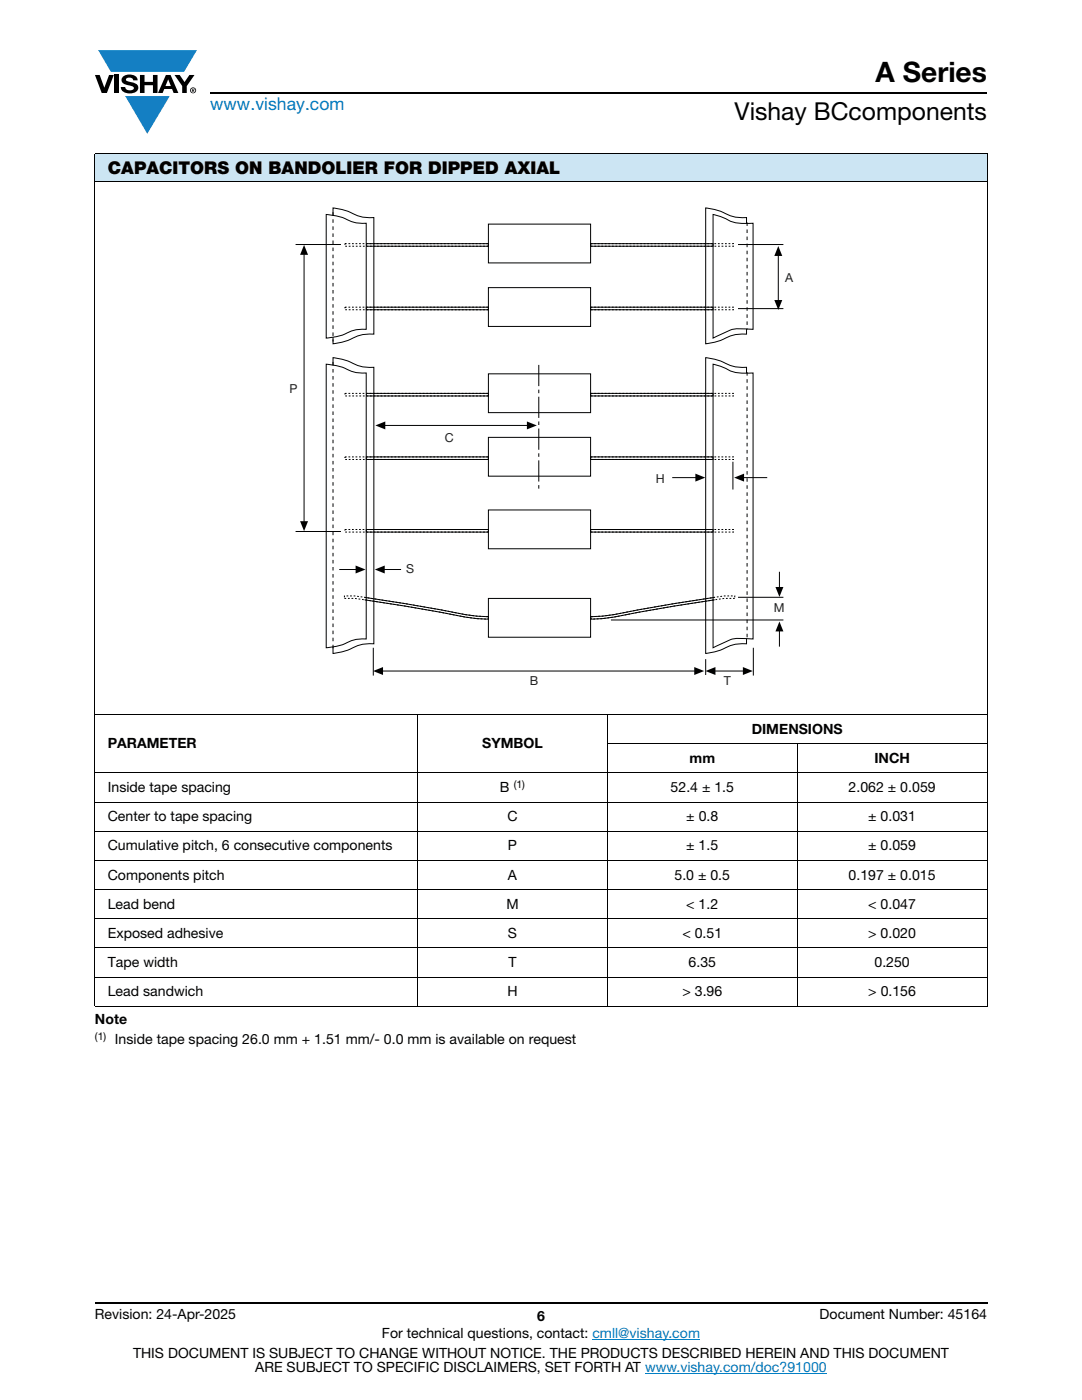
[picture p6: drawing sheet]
<svg xmlns="http://www.w3.org/2000/svg" width="216mm" height="279mm" viewBox="0 0 216 279" stroke-linecap="round" stroke-linejoin="round" font-family="sans-serif">
<g fill="#147fc3">
<path d="M19.6 10h19.7l-2.6 4.3h-1.1h-13.5z"/>
<path d="M25 19.2h8.9l-4.5 7.5z"/>
</g>
<g fill="#000">
<path d="M18.9 15h1l.9 2.5 1-2.5h.9l-1.4 3.6h-1zM22.9 15h.9v3.6h-.9zM24.6 15.3a2.1 2.1 0 0 1 2.8 .3l.1 .4h-.9a.79 .79 0 0 0-.7-.5 .79 .79 0 0 0-.8 .4l.3 .3 1 .2a1.08 1.08 0 0 1 1.2 1 1.08 1.08 0 0 1-1.1 1.2 1.73 1.73 0 0 1-2.4-1.2h.9a.96 .96 0 0 0 .8 .6 .96 .96 0 0 0 .9-.4 1.31 1.31 0 0 0-1.2-.6 1.03 1.03 0 0 1-1.1-.6 1.03 1.03 0 0 1 .2-1.1zM27.9 15h.9v1.3h1.7v-1.3h.9v3.6h-.9v-1.6h-1.7v1.6h-.9zM34.8 15h1.1l.9 1.4 1-1.4h1l-1.5 2.2v1.4h-.9v-1.4z"/>
<path d="M33.6 15.9l.5 1.3h-1.1zM33.1 15l-1.6 3.6h1l.3-.8h1.5l.3 .8h1l-1.6-3.6z"/>
<path d="M38.4 17.8h.2v.2h-.2zM38.3 17.7v.7h.1v-.3l.4 .3-.2-.3 .2-.2-.1-.2z"/>
<path d="M38.1 18a.46 .46 0 0 1 .9 0 .46 .46 0 0 1-.9 0zM37.9 18a.6 .6 0 0 0 1.2 0 .6 .6 0 0 0-1.2 0z"/>
</g>
<path d="M42 18.6h155M18.9 260h178.1" fill="none" stroke="#000" stroke-width=".36"/>
<path d="M118.2 267.3h21.5M128.7 274h36.3" fill="none" stroke="#007ec4" stroke-width=".2"/>
<path d="M18.9 30.7h178.1v5.5h-178.1z" fill="#cce5f3"/>
<g fill="none" stroke="#000" stroke-width=".2">
<path d="M18.9 30.7h178.1M18.9 36.2h178.1M18.9 30.8v169.9M197 30.8v169.9M140.8 41.5a13.5 13.5 0 0 1 5.1 1.6l1.3 .3h1.8v23.3a8.9 8.9 0 0 0-5.4 1.3l-2.8 .6zM18.9 142.6h178.1M18.9 154.2h178.1M83.4 142.5v58.4M121.1 148.4h75.9M121.2 142.5v58.4M159.1 148.3v52.6M18.9 160.1h178.1"/>
<path d="M18.9 165.9h178.1M18.9 171.7h178.1M18.9 177.5h178.1M18.9 183.3h178.1M18.9 189.2h178.1M18.9 195h178.1M18.9 200.8h178.1"/>
</g>
<path d="M142.3 42.8a16.3 16.3 0 0 1 4.1 1.6l1.3 .2h2.6v21.1h-.9a7.4 7.4 0 0 0-5.5 1l-1.6 .8z" fill="#fff"/>
<path d="M66.4 41.5a13.5 13.5 0 0 1 5.2 1.6l1.2 .3h1.8v23.3a8.9 8.9 0 0 0-5.4 1.3l-2.8 .6zM73.1 48.6h24.4v.5h-24.4zM117.9 48.6h24.4v.5h-24.4zM142.3 42.8a16.3 16.3 0 0 1 4.1 1.6l1.3 .2h2.6v21.1h-.9a7.4 7.4 0 0 0-5.5 1l-1.6 .8z" fill="none" stroke="#000" stroke-width=".2"/>
<path d="M65.1 42.8a12.6 12.6 0 0 1 5.2 1.5l1.2 .2 1.6 .1v21.1a8.4 8.4 0 0 0-5 1.2l-3 .6z" fill="#fff"/>
<path d="M65.1 42.8a12.6 12.6 0 0 1 5.2 1.5l1.2 .2 1.6 .1v21.1a8.4 8.4 0 0 0-5 1.2l-3 .6zM97.5 57.4h20.3v7.7h-20.3zM97.5 44.7h20.3v7.8h-20.3zM73.1 61.3h24.4v.5h-24.4zM117.9 61.3h24.4v.5h-24.4zM140.8 71.4a13.5 13.5 0 0 1 5.1 1.6l1.3 .3h1.8v55.2a8.9 8.9 0 0 0-5.4 1.3l-2.8 .6zM74.5 129.3v5.5M76.3 133.9h62.4M140.8 131.5v3.2" fill="none" stroke="#000" stroke-width=".2"/>
<path d="M66.4 42.4v25.8M149.1 44.4v21.4" fill="none" stroke="#000" stroke-width=".2" stroke-dasharray=".7 .7" stroke-linecap="butt"/>
<path d="M68.8 48.6h28.5v.5h-28.5zM117.9 48.6h28.5v.5h-28.5zM68.8 61.3h28.5v.5h-28.5zM117.9 61.3h28.5v.5h-28.5z" fill="none" stroke="#000" stroke-width=".2" stroke-dasharray=".4 .4" stroke-linecap="butt"/>
<g fill="#000">
<path d="M74.4 133.9l2-.8v1.6z" fill-rule="evenodd"/>
<path d="M138.5 133.1l2 .8-2 .8z" fill-rule="evenodd"/>
</g>
<path d="M142.3 72.7a16.3 16.3 0 0 1 4.1 1.6l1.3 .1h2.6v53.1h-.9a7.4 7.4 0 0 0-5.5 1l-1.6 .8z" fill="#fff"/>
<path d="M66.4 71.4a13.5 13.5 0 0 1 5.2 1.6l1.2 .3h1.8v55.2a8.9 8.9 0 0 0-5.4 1.3l-2.8 .6zM73.1 78.5h24.4v.5h-24.4zM117.9 78.5h24.4v.5h-24.4zM142.3 72.7a16.3 16.3 0 0 1 4.1 1.6l1.3 .1h2.6v53.1h-.9a7.4 7.4 0 0 0-5.5 1l-1.6 .8z" fill="none" stroke="#000" stroke-width=".2"/>
<path d="M65.1 72.7a12.6 12.6 0 0 1 5.2 1.5l1.2 .2h1.6v53.1a8.4 8.4 0 0 0-5 1.2l-3 .6z" fill="#fff"/>
<path d="M65.1 72.7a12.6 12.6 0 0 1 5.2 1.5l1.2 .2h1.6v53.1a8.4 8.4 0 0 0-5 1.2l-3 .6zM97.5 74.6h20.3v7.8h-20.3zM73.1 91.2h24.4v.5h-24.4zM97.5 87.3h20.3v7.7h-20.3zM117.9 91.2h24.4v.5h-24.4zM68.7 118.9a49.7 49.7 0 0 1 9 1.1l9.7 1.6a45.1 45.1 0 0 0 9.7 1.5l.4-.1v.5a28.3 28.3 0 0 1-8-1l-11.8-2a49.7 49.7 0 0 0-9-1.1zM73.1 105.7h24.4v.5h-24.4zM97.5 119.4h20.3v7.8h-20.3zM97.5 101.8h20.3v7.7h-20.3zM117.9 105.7h24.4v.5h-24.4zM150.3 129.3v5.5" fill="none" stroke="#000" stroke-width=".2"/>
<path d="M149.1 74.3v53.3" fill="none" stroke="#000" stroke-width=".2" stroke-dasharray=".7 .7" stroke-linecap="butt"/>
<path d="M117.9 78.5h28.5v.5h-28.5zM117.9 91.2h28.5v.5h-28.5zM117.9 105.7h28.5v.5h-28.5z" fill="none" stroke="#000" stroke-width=".2" stroke-dasharray=".4 .4" stroke-linecap="butt"/>
<path d="M67.7 118.5h4.9v2.3h-4.9z" fill="#fff"/>
<path d="M67.7 118.5h4.9v2.3h-4.9z" fill="none" stroke="#fff" stroke-width=".2"/>
<path d="M66.4 72.2v57.8" fill="none" stroke="#000" stroke-width=".2" stroke-dasharray=".7 .7" stroke-linecap="butt"/>
<path d="M68.8 78.5h28.5v.5h-28.5zM68.8 91.2h28.5v.5h-28.5zM68.7 118.9a49.6 49.6 0 0 1 9 1.1l9.7 1.6a45 45 0 0 0 9.7 1.5l.4-.1v.5a28.4 28.4 0 0 1-8-1l-11.8-2a49.7 49.7 0 0 0-9-1.1zM68.8 105.7h28.5v.5h-28.5z" fill="none" stroke="#000" stroke-width=".2" stroke-dasharray=".4 .4" stroke-linecap="butt"/>
<path d="M117.9 123a28.3 28.3 0 0 0 8-1l11.8-2a49.7 49.7 0 0 1 8.9-1.1v.5a49.7 49.7 0 0 0-8.9 1.1l-9.8 1.6a45.1 45.1 0 0 1-9.6 1.5l-.4-.1z" fill="none" stroke="#000" stroke-width=".2"/>
<path d="M142.7 118.5h4.9v2.3h-4.9z" fill="#fff"/>
<path d="M142.7 118.5h4.9v2.3h-4.9z" fill="none" stroke="#fff" stroke-width=".2"/>
<path d="M117.9 123a28.2 28.2 0 0 0 8-1l11.8-2a49.6 49.6 0 0 1 8.9-1.1v.5a49.7 49.7 0 0 0-8.9 1.1l-9.8 1.6a45.2 45.2 0 0 1-9.6 1.5l-.4-.1z" fill="none" stroke="#000" stroke-width=".2" stroke-dasharray=".4 .4" stroke-linecap="butt"/>
<g fill="none" stroke="#000" stroke-width=".2">
<path d="M59 48.8h9M60.7 50.7v53.5M147.3 48.8h9M155.3 51v9M147.3 61.6h9M76.7 84.9h28.6M134.1 95.3h4.8M146.2 92.2v5.5M148.3 95.3h4.8M59 106.1h9M67.7 113.7h3.4M76.6 113.7h3.4"/>
<path d="M147.3 119.2h9M155.5 114.1v3.2M121.9 123.7h34.4M142.6 133.9h5.8M155.5 125.9v3.2"/>
</g>
<g fill="#000">
<path d="M60.7 48.9l.8 2h-1.6z" fill-rule="evenodd"/>
<path d="M154.5 59.9h1.6l-.8 2z" fill-rule="evenodd"/>
<path d="M155.3 49.1l.8 2h-1.6z" fill-rule="evenodd"/>
<path d="M74.9 84.9l2-.8v1.6z" fill-rule="evenodd"/>
<path d="M105.1 84.1l2 .8-2 .8z" fill-rule="evenodd"/>
<path d="M138.8 94.5l1.9 .8-1.9 .8z" fill-rule="evenodd"/>
<path d="M146.5 95.3l2-.8v1.6z" fill-rule="evenodd"/>
<path d="M59.9 104h1.6l-.8 2z" fill-rule="evenodd"/>
<path d="M71 112.9l1.9 .8-1.9 .7z" fill-rule="evenodd"/>
<path d="M74.8 113.7l2-.8v1.5z" fill-rule="evenodd"/>
<path d="M154.7 117.1h1.6l-.8 2z" fill-rule="evenodd"/>
<path d="M140.8 133.9l2-.8v1.6z" fill-rule="evenodd"/>
<path d="M148.2 133.1l2 .8-2 .8z" fill-rule="evenodd"/>
<path d="M155.5 124l.8 2h-1.6z" fill-rule="evenodd"/>
</g>
<path d="M107.5 72.8v24.7" fill="none" stroke="#000" stroke-width=".2" stroke-dasharray="4.2 .7 .7 .7" stroke-linecap="butt"/>
<text font-size="5.6" x="174.7" y="16.4">A Series</text>
<text font-size="4.9" x="146.6" y="24">Vishay BCcomponents</text>
<text font-size="3.5" fill="#007ec4" x="42" y="21.9">www.vishay.com</text>
<text font-size="3.5" x="21.5" y="34.8">CAPACITORS ON BANDOLIER FOR DIPPED AXIAL</text>
<g font-size="2.8">
<text x="21.5" y="149.3">PARAMETER</text>
<text x="96.2" y="149.3">SYMBOL</text>
<text x="150" y="146.4">DIMENSIONS</text>
<text x="137.6" y="152.3">mm</text>
<text x="174.5" y="152.3">INCH</text>
<text x="21.5" y="158.1">Inside tape spacing</text>
<text x="99.8" y="158.1">B</text>
<text x="133.8" y="158.1">52.4 ± 1.5</text>
<text x="169.3" y="158.1">2.062 ± 0.059</text>
<text x="21.5" y="163.9">Center to tape spacing</text>
<text x="101.2" y="163.9">C</text>
<text x="136.9" y="163.9">± 0.8</text>
<text x="173.2" y="163.9">± 0.031</text>
<text x="21.5" y="169.7">Cumulative pitch, 6 consecutive components</text>
<text x="101.3" y="169.7">P</text>
<text x="136.9" y="169.7">± 1.5</text>
<text x="173.2" y="169.7">± 0.059</text>
<text x="21.5" y="175.5">Components pitch</text>
<text x="101.4" y="175.5">A</text>
<text x="134.6" y="175.5">5.0 ± 0.5</text>
<text x="169.3" y="175.5">0.197 ± 0.015</text>
<text x="21.5" y="181.4">Lead bend</text>
<text x="101" y="181.4">M</text>
<text x="136.9" y="181.4">&lt; 1.2</text>
<text x="173.2" y="181.4">&lt; 0.047</text>
<text x="21.5" y="187.2">Exposed adhesive</text>
<text x="101.4" y="187.2">S</text>
<text x="136.2" y="187.2">&lt; 0.51</text>
<text x="173.2" y="187.2">&gt; 0.020</text>
<text x="21.5" y="193">Tape width</text>
<text x="101.5" y="193">T</text>
<text x="137.4" y="193">6.35</text>
<text x="174.5" y="193">0.250</text>
<text x="21.5" y="198.8">Lead sandwich</text>
<text x="101.3" y="198.8">H</text>
<text x="136.2" y="198.8">&gt; 3.96</text>
<text x="173.3" y="198.8">&gt; 0.156</text>
<text x="18.9" y="204.4">Note</text>
<text x="22.9" y="208.3">Inside tape spacing 26.0 mm + 1.51 mm/- 0.0 mm is available on request</text>
<text x="18.9" y="263.3">Revision: 24-Apr-2025</text>
<text x="107.2" y="263.6">6</text>
<text x="163.6" y="263.3">Document Number: 45164</text>
<text x="76.2" y="267.1">For technical questions, contact: cmll@vishay.com</text>
<text x="26.5" y="271">THIS DOCUMENT IS SUBJECT TO CHANGE WITHOUT NOTICE. THE PRODUCTS DESCRIBED HEREIN AND THIS DOCUMENT</text>
<text x="50.9" y="273.8">ARE SUBJECT TO SPECIFIC DISCLAIMERS, SET FORTH AT www.vishay.com/doc?91000</text>
</g>
<g font-size="2.5" fill="#231f20">
<text x="156.7" y="56.3">A</text>
<text x="57.7" y="78.5">P</text>
<text x="88.8" y="88.3">C</text>
<text x="130.9" y="96.4">H</text>
<text x="81.1" y="114.3">S</text>
<text x="154.4" y="122.2">M</text>
<text x="105.7" y="136.7">B</text>
<text x="144.4" y="136.7">T</text>
</g>
<g font-size="2.1">
<text x="102.5" y="157.2">(1)</text>
<text x="18.9" y="207.5">(1)</text>
</g>
</svg>
